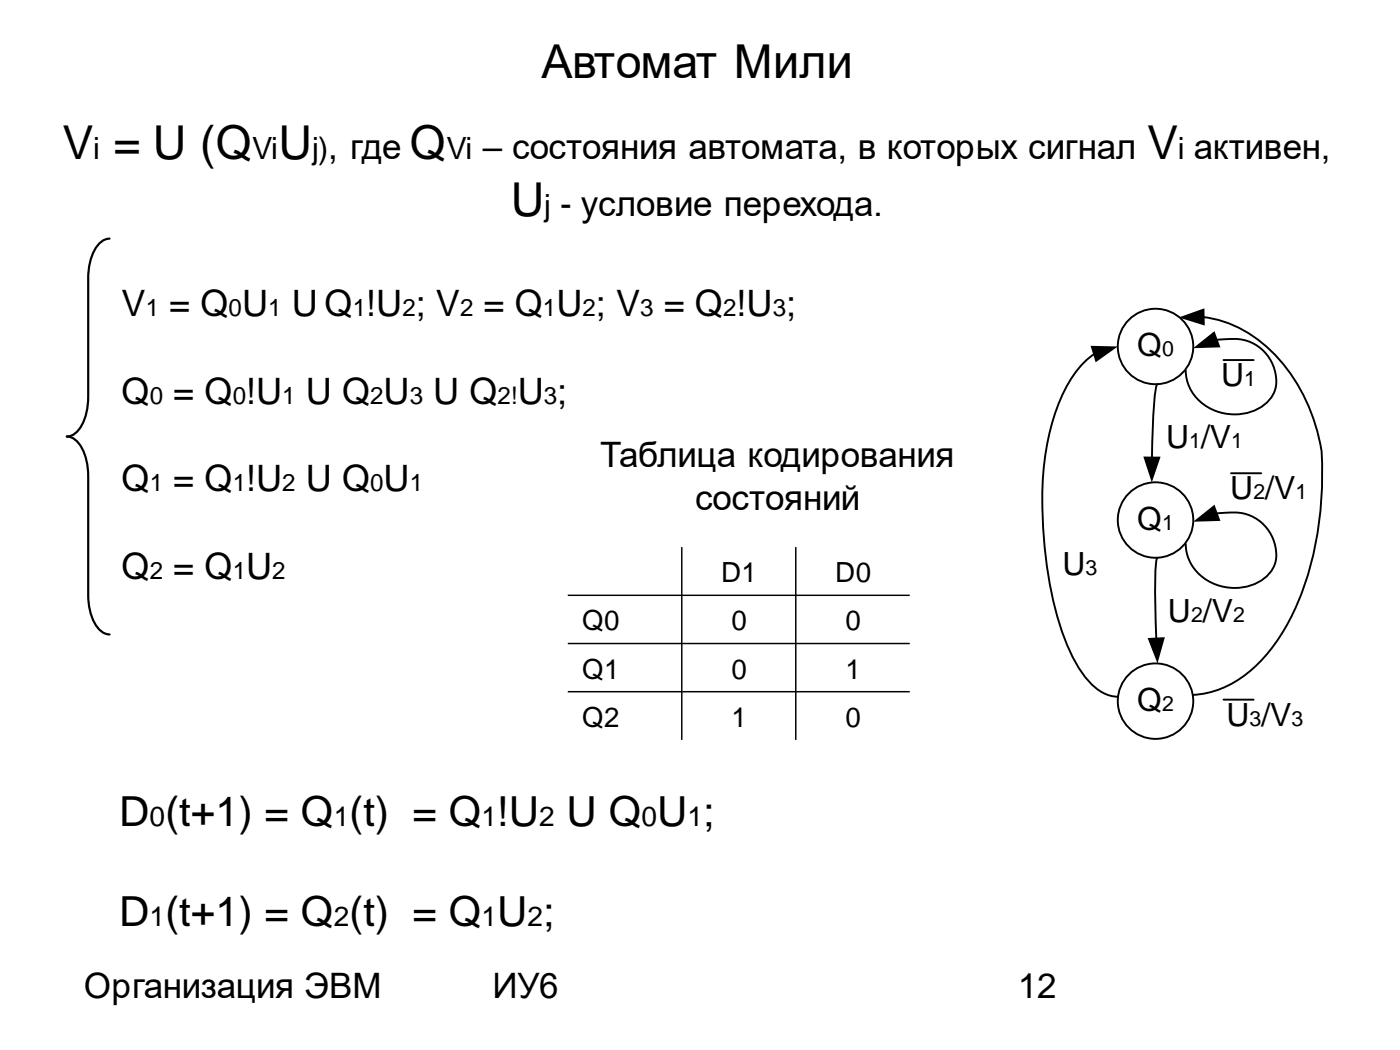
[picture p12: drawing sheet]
<svg xmlns="http://www.w3.org/2000/svg" width="254mm" height="190mm" viewBox="0 0 254 190" stroke-linecap="round" stroke-linejoin="round" font-family="sans-serif">
<path d="M19.9 43.3a3.9 3.9 0 0 0-3.1 2.9 11.7 11.7 0 0 0-.8 4.3v21.5a9.4 9.4 0 0 1-2.1 6.4l-1.1 .7-.7 .1a3.9 3.9 0 0 1 3.2 2.9 11.7 11.7 0 0 1 .7 4.3v21.5a9.4 9.4 0 0 0 2.1 6.4l1.2 .7 .6 .1" fill="none" stroke="#000" stroke-width=".4"/>
<path d="M123.7 99.3v34.9M144.4 99.3v34.9M103 108h62.1M103 116.8h62.1M103 125.5h62.1" fill="none" stroke="#000" stroke-width=".26"/>
<circle cx="209.6" cy="62.9" r="6.8" fill="#fff"/>
<circle cx="209.6" cy="62.9" r="6.8" fill="none" stroke="#000" stroke-width=".35"/>
<circle cx="209.6" cy="94.3" r="6.8" fill="#fff"/>
<circle cx="209.6" cy="94.3" r="6.8" fill="none" stroke="#000" stroke-width=".35"/>
<circle cx="209.6" cy="127.2" r="6.8" fill="#fff"/>
<g fill="none" stroke="#000" stroke-width=".35">
<path d="M218.2 57.5a22.6 22.6 0 0 1 15.6 9.9 33.9 33.9 0 0 1 6 14.5 59.8 59.8 0 0 1-5.9 30.7 26.9 26.9 0 0 1-10.7 11.6 16.3 16.3 0 0 1-6.8 1.9M198.7 64.1a18.7 18.7 0 0 0-6.6 9.1 49 49 0 0 0-3 19.9 70.3 70.3 0 0 0 4.4 23.6 20.5 20.5 0 0 0 5.2 8 6.5 6.5 0 0 0 4.1 1.7M210 69.7a8.6 8.6 0 0 0-.6 3.8l-.4 9.7M220.5 61.7a17.4 17.4 0 0 1 5.7 .1 7.6 7.6 0 0 1 5 9.2 7.8 7.8 0 0 1-8.4 4.1 8.4 8.4 0 0 1-7.7-7.9M222 65.3h5.5M220.5 93.2a17.3 17.3 0 0 1 5.7 .1 7.6 7.6 0 0 1 5 9.2 7.8 7.8 0 0 1-8.4 4.1 8.4 8.4 0 0 1-7.7-7.9M223.3 85.9h5.5M210 101.2a10.2 10.2 0 0 0-.4 4.2l.2 10.7M222 126.9h5.5"/>
<circle cx="209.6" cy="127.2" r="6.8"/>
</g>
<path d="M213.9 57.6l4.6-1.7 .1 3.2zM197.9 62.7l4.9 .2-4 2.8zM216.5 63.2l3.8-3.1 1.1 2.9zM207.4 82.8l3.2 .1-1.6 4.6zM216.5 94.7l3.8-3.1 1.1 2.9zM208.2 115.8l3.1-.2-1.3 4.8z" fill="#000"/>
<g font-size="8.5">
<text x="98.2" y="14.1">Автомат Мили</text>
<text x="11.3" y="28.8">V = U (Q U</text>
<text x="74.4" y="28.8">Q</text>
<text x="208.1" y="28.8">V</text>
<text x="92.7" y="39.1">U</text>
</g>
<g font-size="7.5">
<text x="21.6" y="149.9">D (t+1) = Q (t) = Q !U U Q U ;</text>
<text x="21.6" y="167.9">D (t+1) = Q (t) = Q U ;</text>
</g>
<g font-size="6.6">
<text x="22.1" y="57.4">V = Q U U Q !U ; V = Q U ; V = Q !U ;</text>
<text x="22.1" y="73.3">Q = Q !U U Q U U Q U ;</text>
<text x="22.1" y="89.1">Q = Q !U U Q U</text>
<text x="22.1" y="105">Q = Q U</text>
</g>
<g font-size="6.4">
<text x="59.5" y="28.8">, где</text>
<text x="87.6" y="28.8">– состояния автомата, в которых сигнал</text>
<text x="216.6" y="28.8">активен,</text>
<text x="101.7" y="39.1">- условие перехода.</text>
<text x="108.9" y="84.8">Таблица кодирования</text>
<text x="126.1" y="92.4">состояний</text>
<text x="15.2" y="181.1">Организация ЭВМ</text>
<text x="89.4" y="181.1">ИУ6</text>
<text x="184.7" y="181.1">12</text>
</g>
<g font-size="5.8">
<text x="206.3" y="64.6">Q</text>
<text x="221.5" y="70.1">U</text>
<text x="211.6" y="81.3">U /V</text>
<text x="223.2" y="90.6">U /V</text>
<text x="206.3" y="96.1">Q</text>
<text x="192.8" y="104.3">U</text>
<text x="211.9" y="112.8">U /V</text>
<text x="206.3" y="128.9">Q</text>
<text x="222.5" y="131.7">U /V</text>
</g>
<g font-size="5.6">
<text x="16.9" y="28.8">i</text>
<text x="45.8" y="28.8">Vi</text>
<text x="56.6" y="28.8">j)</text>
<text x="81" y="28.8">Vi</text>
<text x="213.7" y="28.8">i</text>
<text x="98.7" y="39.1">j</text>
</g>
<g font-size="5">
<text x="130.8" y="105.6">D1</text>
<text x="151.5" y="105.6">D0</text>
<text x="105.6" y="114.4">Q0</text>
<text x="132.7" y="114.4">0</text>
<text x="153.4" y="114.4">0</text>
<text x="105.6" y="123.1">Q1</text>
<text x="132.7" y="123.1">0</text>
<text x="153.4" y="123.1">1</text>
<text x="105.6" y="131.9">Q2</text>
<text x="132.7" y="131.9">1</text>
<text x="153.4" y="131.9">0</text>
<text x="27.1" y="149.9">0</text>
<text x="60.5" y="149.9">1</text>
<text x="87.4" y="149.9">1</text>
<text x="97.8" y="149.9">2</text>
<text x="116.4" y="149.9">0</text>
<text x="124.7" y="149.9">1</text>
<text x="27.1" y="167.9">1</text>
<text x="60.5" y="167.9">2</text>
<text x="87.4" y="167.9">1</text>
<text x="95.7" y="167.9">2</text>
</g>
<g font-size="4.4">
<text x="26.5" y="57.4">1</text>
<text x="41.5" y="57.4">0</text>
<text x="48.7" y="57.4">1</text>
<text x="64" y="57.4">1</text>
<text x="73" y="57.4">2</text>
<text x="83.5" y="57.4">2</text>
<text x="98.5" y="57.4">1</text>
<text x="105.7" y="57.4">2</text>
<text x="116.2" y="57.4">3</text>
<text x="131.2" y="57.4">2</text>
<text x="140.2" y="57.4">3</text>
<text x="27.2" y="73.3">0</text>
<text x="42.2" y="73.3">0</text>
<text x="51.2" y="73.3">1</text>
<text x="67.2" y="73.3">2</text>
<text x="74.3" y="73.3">3</text>
<text x="90.3" y="73.3">2!</text>
<text x="98.7" y="73.3">3</text>
<text x="27.2" y="89.1">1</text>
<text x="42.2" y="89.1">1</text>
<text x="51.2" y="89.1">2</text>
<text x="67.2" y="89.1">0</text>
<text x="74.3" y="89.1">1</text>
<text x="27.2" y="105">2</text>
<text x="42.2" y="105">1</text>
<text x="49.4" y="105">2</text>
</g>
<g font-size="3.9">
<text x="210.8" y="64.6">0</text>
<text x="225.7" y="70.1">1</text>
<text x="215.8" y="81.3">1</text>
<text x="223.4" y="81.3">1</text>
<text x="227.4" y="90.6">2</text>
<text x="235" y="90.6">1</text>
<text x="210.8" y="96.1">1</text>
<text x="197" y="104.3">3</text>
<text x="216.1" y="112.8">2</text>
<text x="223.7" y="112.8">2</text>
<text x="210.8" y="128.9">2</text>
<text x="226.7" y="131.7">3</text>
<text x="234.3" y="131.7">3</text>
</g>
</svg>
